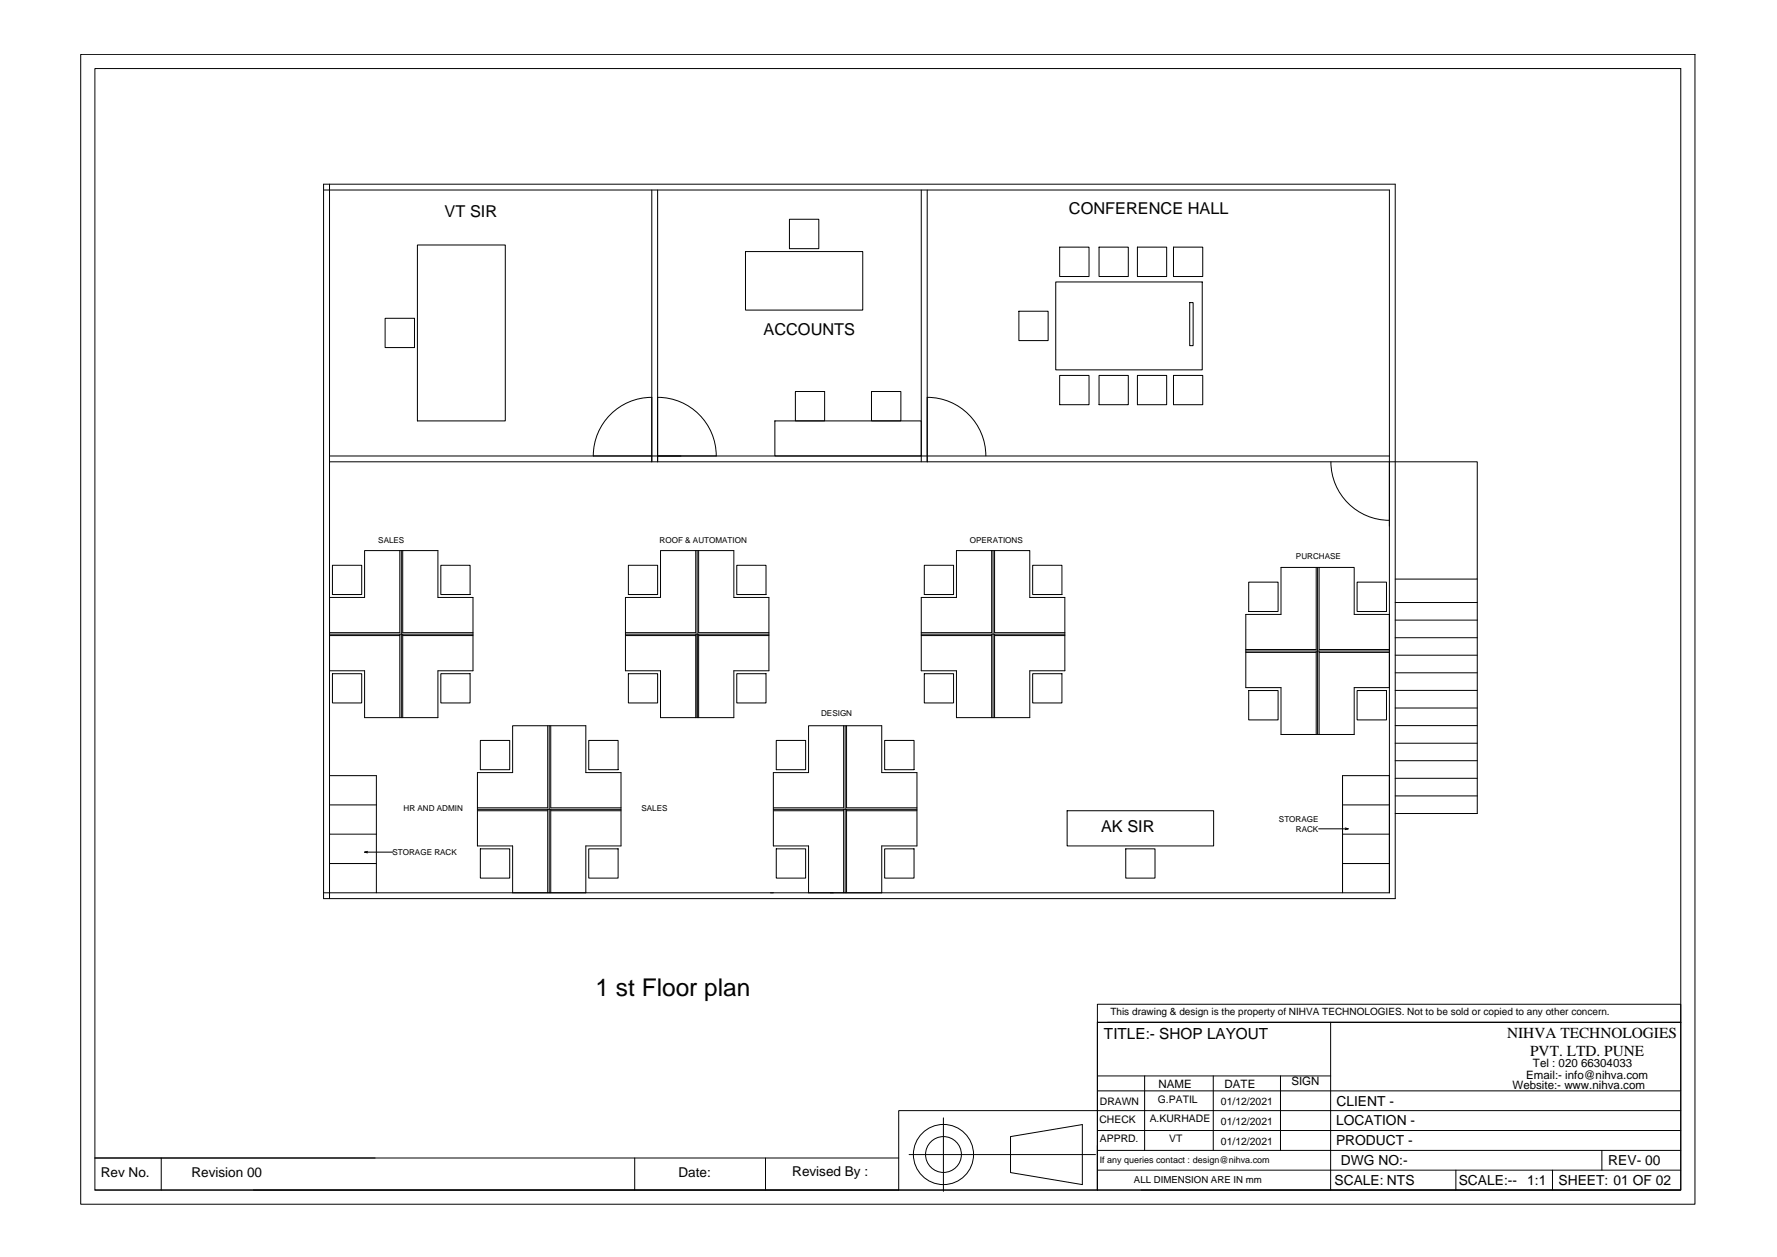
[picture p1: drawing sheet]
<svg xmlns="http://www.w3.org/2000/svg" width="594mm" height="420mm" viewBox="0 0 594 420" stroke-linecap="round" stroke-linejoin="round" font-family="sans-serif">
<!-- layer: 0 -->
<g fill="none" stroke="#000" stroke-width=".33">
<path d="M27 18.2h539.6v384.3h-539.6zM31.7 22.9h530.2v374.9h-530.2zM108.2 61.6h358.2v238.8h-358.2zM108.2 63.5h356.3v234.9M110.2 61.6v238.8M217.9 63.5v90.9M219.9 63.5v90.9M263.9 73.3h9.8v9.8h-9.8zM308 63.5v90.9M310 63.5v90.9M139.5 81.9h29.4v58.8h-29.4zM249.2 84.1h39.2v19.5h-39.2z"/>
<path d="M352.9 94.2h49v29.4h-49zM354.3 82.6h9.8v9.8h-9.8zM367.4 82.6h9.8v9.8h-9.8zM380.3 82.6h9.7v9.8h-9.7zM392.3 82.6h9.8v9.8h-9.8zM128.7 106.4h9.9v9.8h-9.9zM340.6 104h9.8v9.8h-9.8zM397.7 101.1h1.2v14.4h-1.2zM217.9 132.8a19.6 19.6 0 0 0-19.6 19.6M219.9 132.8a19.6 19.6 0 0 1 19.6 19.6M265.9 130.9h9.8v9.8h-9.8zM291.4 130.9h9.8v9.8h-9.8z"/>
<path d="M310 132.8a19.6 19.6 0 0 1 19.6 19.6M354.3 125.5h9.8v9.8h-9.8zM367.4 125.5h9.8v9.8h-9.8zM380.3 125.5h9.7v9.8h-9.7zM392.3 125.5h9.8v9.8h-9.8zM110.2 154.4h383.7v39.2h-27.5M110.2 152.4h354.3M259.1 140.7h48.9v11.7h-48.9zM444.9 154.3a19.6 19.6 0 0 0 19.6 19.6M111.1 188.9h9.8v9.8h-9.8zM121.9 184h24.5v15.7h11.7v24.5h-11.7v15.7h-24.5v-15.7h-11.7v-24.5h11.7zM133.7 184v27.5h-23.5"/>
<path d="M134.2 184v55.9M134.6 184v27.5h23.5M147.4 188.9h9.8v9.8h-9.8zM210.1 188.9h9.8v9.8h-9.8zM220.8 184h24.5v15.7h11.8v24.5h-11.8v15.7h-24.5v-15.7h-11.7v-24.5h11.7zM232.6 184v27.5h-23.5M233.1 184v55.9M233.6 184v27.5h23.5M246.3 188.9h9.8v9.8h-9.8zM309 188.9h9.8v9.8h-9.8zM319.8 184h24.5v15.7h11.7v24.5h-11.7v15.7h-24.5v-15.7h-11.8v-24.5h11.8zM331.5 184v27.5h-23.5"/>
<path d="M332 184v55.9M332.5 184v27.5h23.5M345.2 188.9h9.8v9.8h-9.8zM417.5 194.6h9.8v9.8h-9.8zM428.3 189.7h24.4v15.7h11.8v24.4h-11.8v15.7h-24.4v-15.7h-11.8v-24.4h11.8zM440 189.7v27.4h-23.5M440.5 189.7v55.8M441 189.7v27.4h23.5M453.7 194.6h9.8v9.8h-9.8zM493.9 193.6v78.3h-27.5M110.2 212h47.9M110.2 212.4h23.5"/>
<path d="M133.7 212v27.9M134.6 212.4h23.5M134.6 212v27.9M209.1 212h48M209.1 212.4h23.5M232.6 212v27.9M233.6 212.4h23.5M233.6 212v27.9M308 212h48M308 212.4h23.5M331.5 212v27.9M332.5 212.4h23.5"/>
<path d="M332.5 212v27.9M416.5 217.6h48M416.5 218.1h23.5M440 217.6v27.9M441 218.1h23.5M441 217.6v27.9M466.4 219h27.5M466.4 213.2h27.5M466.4 207.3h27.5M466.4 201.4h27.5M111.1 225.2h9.8v9.8h-9.8zM147.4 225.2h9.8v9.8h-9.8z"/>
<path d="M210.1 225.2h9.8v9.8h-9.8zM246.3 225.2h9.8v9.8h-9.8zM309 225.2h9.8v9.8h-9.8zM345.2 225.2h9.8v9.8h-9.8zM417.5 230.8h9.8v9.8h-9.8zM453.7 230.8h9.8v9.8h-9.8zM466.4 236.7h27.5M466.4 230.8h27.5M466.4 224.9h27.5M110.2 259.3h15.6v39.1M160.6 247.5h9.8v9.8h-9.8zM171.4 242.6h24.4v15.6h11.8v24.6h-11.8v15.6h-24.4v-15.6h-11.8v-24.6h11.8z"/>
<path d="M183.1 242.6v27.4h-23.5M183.6 242.6v55.8M184.1 242.6v27.4h23.5M196.8 247.5h9.8v9.8h-9.8zM259.5 247.5h9.8v9.8h-9.8zM270.3 242.6h24.5v15.6h11.7v24.6h-11.7v15.6h-24.5v-15.6h-11.8v-24.6h11.8zM282 242.6v27.4h-23.5M282.5 242.6v55.8M283 242.6v27.4h23.5M295.8 247.5h9.8v9.8h-9.8zM466.4 254.3h27.5M466.4 248.4h27.5"/>
<path d="M466.4 242.5h27.5M110.2 269h15.6M110.2 278.8h15.6M159.6 270.5h48M159.6 271h23.5M183.1 270.5v27.9M184.1 271h23.5M184.1 270.5v27.9M258.5 270.5h48M258.5 271h23.5M282 270.5v27.9M283 271h23.5"/>
<path d="M283 270.5v27.9M356.8 271h48.9v11.8h-48.9zM440.8 277h9.9M448.8 269h15.7M448.8 278.8h15.7M449.7 276.7l1 .3-1 .3M466.4 266h27.5M466.4 260.2h27.5M108.2 298.4h356.3M110.2 288.6h15.6M121.9 284.8h9.4M122.9 284.6l-1 .2 1 .3"/>
<path d="M160.6 283.7h9.8v9.8h-9.8zM196.8 283.7h9.8v9.8h-9.8zM259.5 283.7h9.8v9.8h-9.8zM295.8 283.7h9.8v9.8h-9.8zM376.4 283.7h9.7v9.8h-9.7zM448.8 298.4v-39.1h15.7v39.1M448.8 288.6h15.7M366.9 335.7h195v6h-195zM366.9 341.7h195v56.1h-195zM366.9 341.7v56.1h-335.2M366.9 359.6h78M370.2 341.7h191.7"/>
<path d="M382.7 359.6v24.9M405.6 359.6v24.9M428.1 359.6v24.9M444.9 341.7v56.1M315.4 373.6v24.6M337.8 379.9l24-4v20.1l-24-4.1zM366.9 377.9h195M366.9 364.6h195M561.9 371.2h-261.4v26.6h-215.8M31.7 387.1h268.8M53.9 387.1v10.7M212.2 387.1v10.7"/>
<path d="M255.9 387.1v10.7M303.9 385.9h62.3M366.9 384.5h195M366.9 391.1h195M381.6 397.8h180.3M486.7 391.1v6.7M519 391.1v6.7M535.5 384.5v6.6"/>
<circle cx="315.4" cy="385.9" r="10.1"/>
<circle cx="315.4" cy="385.9" r="6"/>
</g>
<text font-size="8.2" x="199.1" y="332.9">1 st Floor plan</text>
<g font-size="5.5">
<text x="357.3" y="71.6">CONFERENCE HALL</text>
<text x="148.6" y="72.4">VT SIR</text>
<text x="255.2" y="112.1">ACCOUNTS</text>
<text x="368.1" y="278.1">AK SIR</text>
</g>
<g font-size="5.1">
<text x="369.1" y="347.3">TITLE:- SHOP LAYOUT</text>
<text x="503.9" y="347.1">NIHVA TECHNOLOGIES</text>
<text x="511.5" y="352.9">PVT. LTD. PUNE</text>
</g>
<g font-size="4.6">
<text x="446.8" y="369.5">CLIENT -</text>
<text x="446.7" y="376.1">LOCATION -</text>
<text x="446.7" y="382.8">PRODUCT -</text>
<text x="448.3" y="389.4">DWG NO:-</text>
<text x="537.7" y="389.4">REV- 00</text>
<text x="446.2" y="396">SCALE: NTS</text>
<text x="487.7" y="396.1">SCALE:--</text>
<text x="510.6" y="396.1">1:1</text>
<text x="521.1" y="396">SHEET: 01 OF 02</text>
</g>
<g font-size="4.5">
<text x="33.7" y="393.5">Rev No.</text>
<text x="64" y="393.5">Revision 00</text>
<text x="226.8" y="393.5">Date:</text>
<text x="264.9" y="393">Revised By :</text>
</g>
<g font-size="3.9">
<text x="512.5" y="356.8">Tel : 020 66304033</text>
<text x="387.3" y="363.7">NAME</text>
<text x="409.4" y="363.6">DATE</text>
<text x="431.7" y="362.7">SIGN</text>
<text x="505.6" y="364.2">Website:- www.nihva.com</text>
<text x="510.3" y="360.6">Email:- info@nihva.com</text>
</g>
<g font-size="3.5">
<text x="367.7" y="369.4">DRAWN</text>
<text x="387.1" y="368.6">G.PATIL</text>
<text x="408.2" y="369.4">01/12/2021</text>
<text x="367.6" y="375.2">CHECK</text>
<text x="384.4" y="375.2">A.KURHADE</text>
<text x="408.2" y="376">01/12/2021</text>
<text x="367.7" y="381.8">APPRD.</text>
<text x="390.9" y="381.8">VT</text>
<text x="408.2" y="382.6">01/12/2021</text>
</g>
<text font-size="3.3" x="371.2" y="339.4">This drawing &amp; design is the property of NIHVA TECHNOLOGIES. Not to be sold or copied to any other concern.</text>
<text font-size="3.2" x="379.1" y="395.6">ALL DIMENSION ARE IN mm</text>
<text font-size="3" x="367.6" y="388.7">If any queries contact : design@nihva.com</text>
<g font-size="2.7">
<text x="126.5" y="181.6">SALES</text>
<text x="220.5" y="181.6">ROOF &amp; AUTOMATION</text>
<text x="324.2" y="181.6">OPERATIONS</text>
<text x="433.3" y="186.9">PURCHASE</text>
<text x="274.5" y="239.4">DESIGN</text>
<text x="134.9" y="271">HR AND ADMIN</text>
<text x="214.4" y="271">SALES</text>
<text x="427.6" y="274.7">STORAGE</text>
<text x="433.2" y="278">RACK</text>
<text x="131.2" y="285.8">STORAGE RACK</text>
</g>
</svg>
